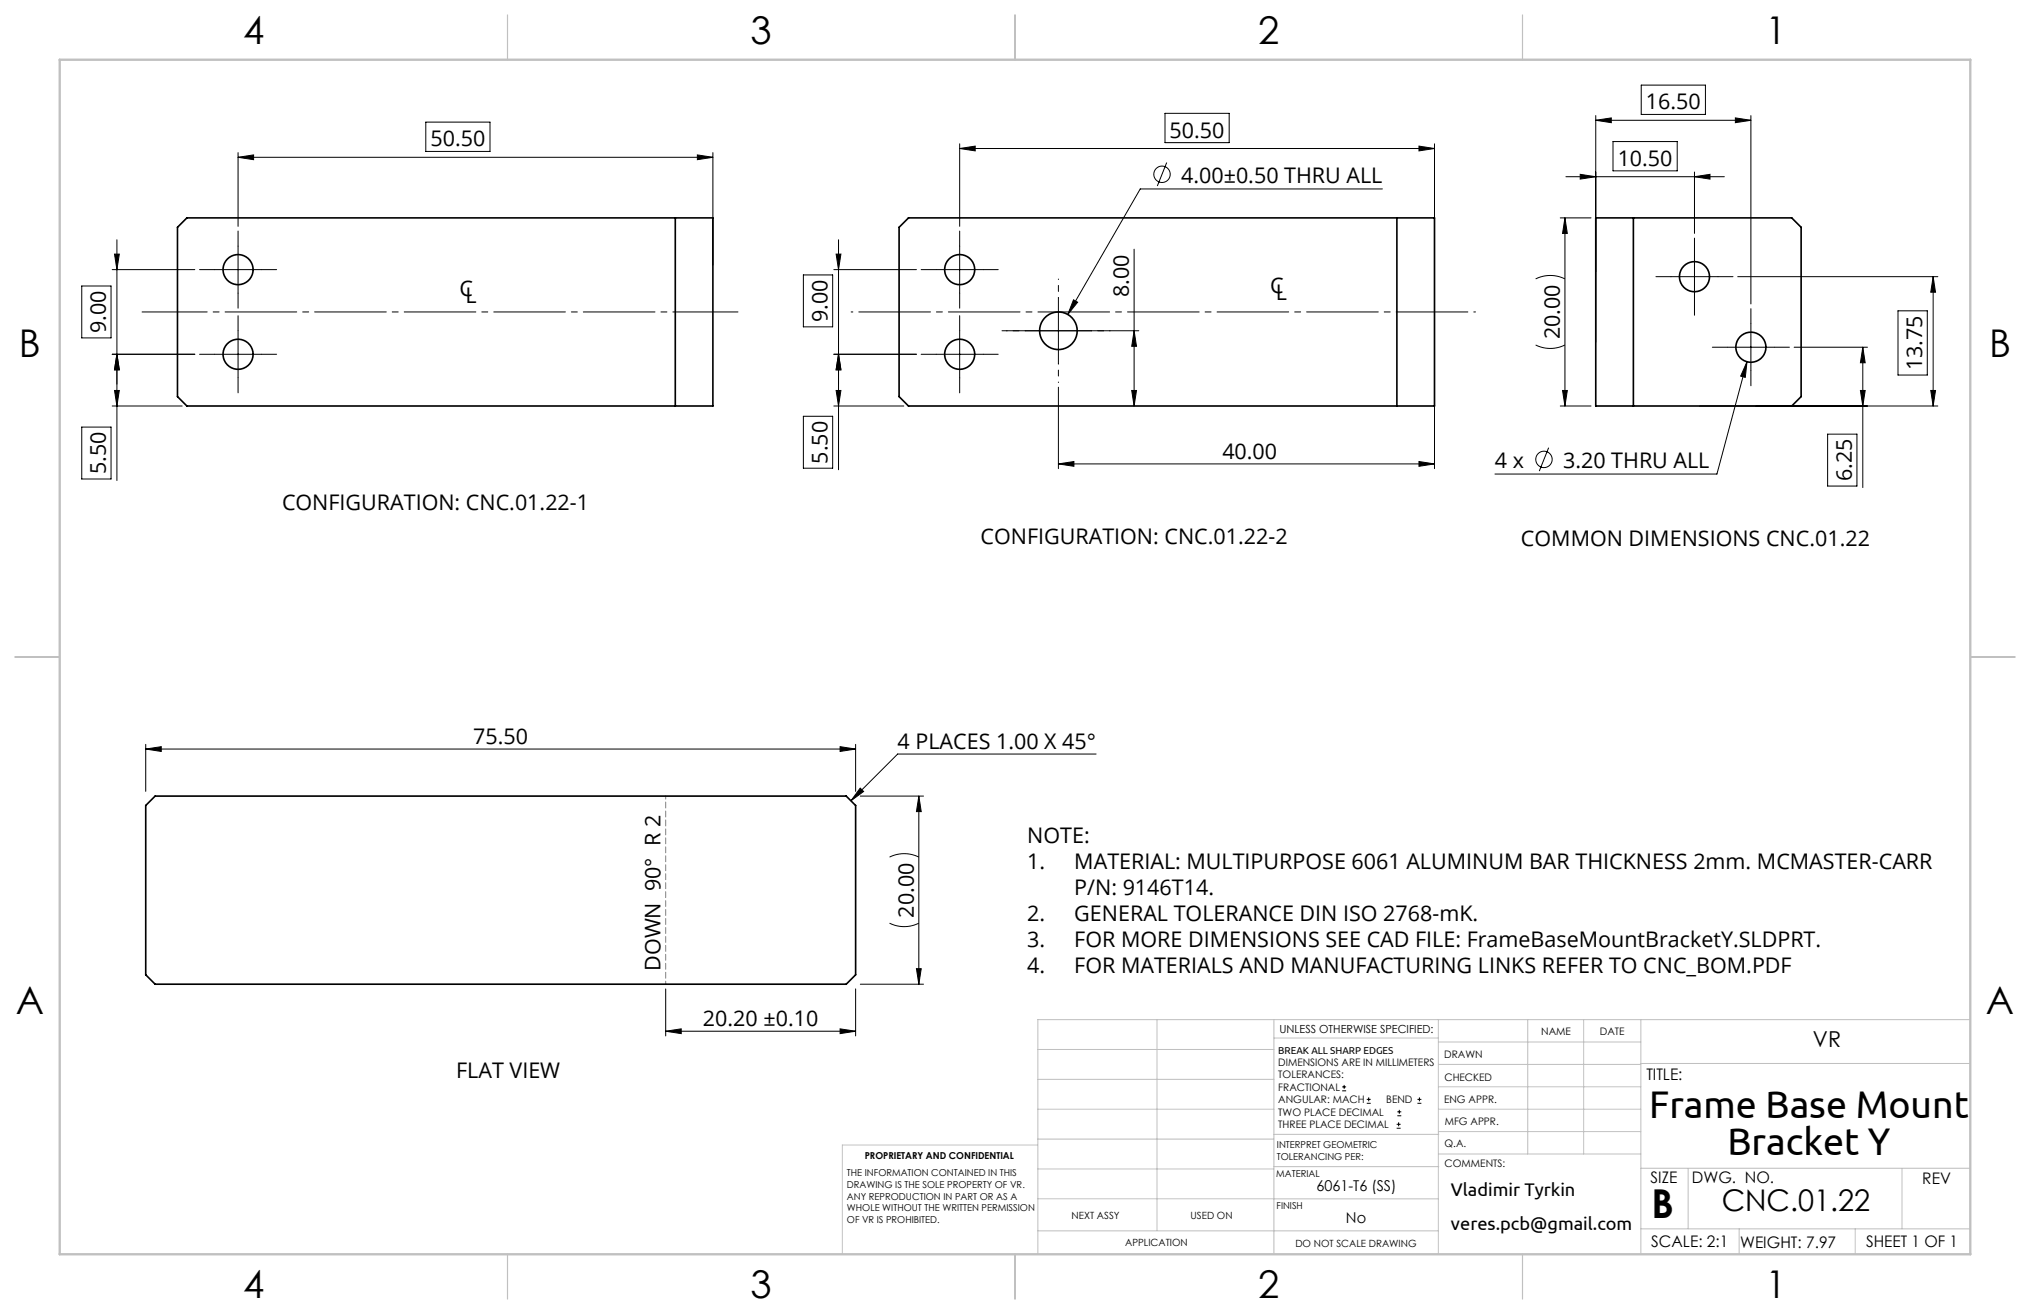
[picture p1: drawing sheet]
<svg xmlns="http://www.w3.org/2000/svg" width="432mm" height="279mm" viewBox="0 0 432 279" stroke-linecap="round" stroke-linejoin="round" font-family="sans-serif">
<g fill="none" stroke="#000" stroke-width=".21">
<path d="M349.1 18.1h13.7v6.2h-13.7zM50.6 33.4l3.3-.5v1.1zM50.6 32.4v15.7M50.6 33.4h101M90.6 26h13.6v6.2h-13.6zM148.3 32.9l3.3 .5-3.3 .6zM151.6 32.4v23.9M204.1 31.6l3.3-.5v1zM204.1 30.6v17.5M204.1 31.6h101M247.8 24.1h13.7v6.2h-13.7zM248.2 34.6l-2 5"/>
<path d="M301.8 31.1l3.3 .5-3.3 .5zM305.1 30.6v25.7M333.1 37.6h33.7M336.1 37.1l3.3 .5-3.3 .5zM339.4 25.6l3.3-.5v1zM339.4 24.6v48.2M339.4 25.6h33M343.1 30.1h13.7v6.2h-13.7zM360.4 37.6l3.3-.5v1zM360.4 36.6v13M369.1 25.1l3.3 .5-3.3 .5zM372.4 24.6v40"/>
<path d="M23.9 57.3h17.5M24.4 54h1l-.5 3.3zM24.9 51v51.2M45.6 57.3h10M50.6 52.3v10M170.9 58.5h6.2v11h-6.2zM177.4 57.3h17.5M177.9 54h1l-.5 3.3zM178.4 51v48.9M199.1 57.3h10M204.1 52.3v10M241.2 53v33.3"/>
<path d="M294 40.2h-51.5l-15.4 26.7M326.6 59.3a7 7 0 0 1 6.3 0M331.9 46.3h6.5M332.9 46.3v40M332.9 46.3l.5 3.3h-1zM355.4 58.8h10M360.4 53.8v10M369.6 58.8h42.6M411.2 58.8v27.5M411.2 58.8l.5 3.3h-1zM17.4 60.8h6.2v11.1h-6.2zM23.9 75.3h17.5"/>
<path d="M24.9 75.3l.5 3.3h-1zM45.6 75.3h10M50.6 70.3v10M177.4 75.3h17.5M178.4 75.3l.5 3.3h-1zM199.1 75.3h10M204.1 70.3v10M213.1 70.3h29.1M225.1 63.3v14M228.3 63.8l.9 .5-2.1 2.6zM241.2 70.3l.5 3.3h-1zM326.6 73.4a7 7 0 0 0 6.3 0"/>
<path d="M367.4 73.8h10M371.6 76.9l-.4 3.3-.9-.2zM371.6 76.9l-6.4 23.9h-47.2M372.4 68.8v10M381.6 73.8h15.6M396.2 73.8v29.9M396.2 73.8l.5 3.3h-1zM403.7 66.1h6.3v13.6h-6.3zM17.4 90.8h6.2v11.1h-6.2zM23.9 86.3h14.9M24.4 83h1l-.5 3.3zM170.9 88.5h6.2v11.1h-6.2z"/>
<path d="M177.4 86.3h14.8M177.9 83h1l-.5 3.3zM225.1 98.6l3.3-.5v1.1zM225.1 82.3v17.3M225.1 98.6h80M240.7 83h1l-.5 3.3zM301.8 98.1l3.3 .5-3.3 .6zM305.1 85.3v14.3M329.4 95.2l-2 5M331.9 86.3h6.5M332.4 83h1l-.5 3.3zM361.4 86.3h50.8"/>
<path d="M388.8 92.3h6.2v11.1h-6.2zM395.7 83h1l-.5 3.3zM410.7 83h1l-.5 3.3zM31 159.3l3.3-.5v1zM31 158.3v10M31 159.3h151M178.7 158.8l3.3 .5-3.3 .5zM182 158.3v10M183 167.6l.7 .7-2.7 2zM183 169.3h13.4M195.4 169.3v40M195.4 169.3l.6 3.3h-1.1z"/>
<path d="M233.1 160.3h-42.2l-9.9 10M189.2 196.3a7 7 0 0 0 6.2 0M189.2 182.3a7 7 0 0 1 6.2 0M141.6 219.3l3.3-.5v1zM141.6 210.3v10M141.6 219.3h40.4M178.7 218.8l3.3 .5-3.3 .5zM182 210.3v10M183 209.3h13.4M194.9 206h1.1l-.6 3.3zM285.5 231.9h.8M285.5 231.1h.8"/>
<path d="M285.9 230.7v.8M290.7 234.6h.9M290.7 233.8h.9M291.1 233.3v.9M297.1 239.9h.8M297.1 239.1h.8M297.2 237.3h.9M297.2 236.4h.9M297.5 238.6v.9M297.6 236v.8M301.5 234.6h.8M301.5 233.8h.8"/>
<path d="M301.9 233.3v.9"/>
<circle cx="247.2" cy="37.1" r="1.74"/>
<circle cx="328.4" cy="97.7" r="1.74"/>
</g>
<path d="M157 66.3h-126.8" fill="none" stroke="#000" stroke-width=".21" stroke-dasharray="15.2 1.3 1.3 1.3" stroke-dashoffset="1.4"/>
<g fill="none" stroke="#000" stroke-width=".21" stroke-dasharray="15.2 1.3 1.3 1.3">
<path d="M45.6 57.3h-3.2M50.6 52.3v-3.2M55.6 57.3h3.2M199.1 57.3h-3.2M204.1 52.3v-3.2M209.1 57.3h3.2M355.4 58.8h-3.2M360.4 53.8v-3.2M365.4 58.8h3.2M45.6 75.3h-3.2M50.6 62.3v3.2M50.6 70.3v-3.2"/>
<path d="M55.6 75.3h3.2M199.1 75.3h-3.2M204.1 70.3v-3.2M204.1 62.3v3.2M209.1 75.3h3.2M360.4 63.8v3.2M367.4 73.8h-3.2M372.4 68.8v-3.2M372.4 78.8v3.2M377.4 73.8h3.2M50.6 80.3v3.2M204.1 80.3v3.2"/>
</g>
<path d="M313.8 66.3h-132.7" fill="none" stroke="#000" stroke-width=".21" stroke-dasharray="15.2 1.3 1.3 1.3" stroke-dashoffset="-1.6"/>
<path d="M218.1 70.3h-4M225.1 63.3v-4M225.1 77.3v4M232.1 70.3h4" fill="none" stroke="#000" stroke-width=".21" stroke-dasharray="15.2 1.3 1.3 1.3" stroke-dashoffset="15.1"/>
<path d="M141.6 209.3v-40" fill="none" stroke="#808080" stroke-width=".21" stroke-dasharray="1.3 .6" stroke-dashoffset=".6"/>
<g fill="none" stroke="#c0c0c0" stroke-width=".21">
<path d="M246.1 216.8v44.9M271 216.8v49.9M305.9 216.8v49.9M325 216.8v28.6M336.9 216.8v28.6M349 216.8v49.9M419.1 216.8h-198.3v49.9M220.8 235.9h50.2M220.8 229.5h50.2M220.8 223.2h50.2M271 220.7h34.9M305.9 231.1h43.1"/>
<path d="M305.9 226.3h43.1M305.9 221.6h43.1M305.9 235.9h43.1M349 226.1h70.1M220.8 254.9h85.1M220.8 248.6h50.2M220.8 242.2h50.2M220.8 243.5h-41.6v23.2M271 248.1h35.1M271 241.2h35.1M305.9 240.6h43.1M306.1 245.4h42.9"/>
<path d="M349 248.4h70.1M359.1 248.4v12.9M404.6 248.4v12.9M220.8 261.7h85.1M349 261.3h70.1M369.9 261.3v5.4M394.6 261.3v5.4"/>
</g>
<path d="M107.9 3.2v9.5M215.9 3.2v9.5M323.8 3.2v9.5M3.2 139.7h9.5M419.1 139.7h9.5M107.9 266.7v9.5M215.9 266.7v9.5M323.8 266.7v9.5" fill="none" stroke="#c0c0c0" stroke-width=".25"/>
<path d="M12.7 12.7h406.4v254h-406.4z" fill="none" stroke="#c0c0c0" stroke-width=".5"/>
<g fill="#000">
<path d="M50.6 33.4l3.3-.5v1.1zM148.3 32.9l3.3 .5-3.3 .6zM204.1 31.6l3.3-.5v1zM301.8 31.1l3.3 .5-3.3 .5z"/>
<path d="M360.4 37.6l3.3-.5v1zM336.1 37.1l3.3 .5-3.3 .5zM369.1 25.1l3.3 .5-3.3 .5zM339.4 25.6l3.3-.5v1zM178.7 158.8l3.3 .5-3.3 .5zM31 159.3l3.3-.5v1z"/>
<path d="M24.9 75.3l.5 3.3h-1zM24.4 54h1l-.5 3.3zM178.4 75.3l.5 3.3h-1zM177.9 54h1l-.5 3.3z"/>
<path d="M24.9 75.3l.5 3.3h-1zM24.4 83h1l-.5 3.3zM241.2 70.3l.5 3.3h-1zM240.7 83h1l-.5 3.3zM178.4 75.3l.5 3.3h-1zM177.9 83h1l-.5 3.3zM332.9 46.3l.5 3.3h-1zM332.4 83h1l-.5 3.3zM396.2 73.8l.5 3.3h-1zM395.7 83h1l-.5 3.3zM411.2 58.8l.5 3.3h-1zM410.7 83h1l-.5 3.3zM195.4 169.3l.6 3.3h-1.1zM194.9 206h1.1l-.6 3.3z"/>
<path d="M228.3 63.8l-1.2 3.1 2.1-2.6zM371.6 76.9l-1.3 3.1 .9 .2zM183 167.6l.7 .7-2.7 2z"/>
<path d="M225.1 98.6l3.3-.5v1.1zM301.8 98.1l3.3 .5-3.3 .6zM141.6 219.3l3.3-.5v1zM178.7 218.8l3.3 .5-3.3 .5z"/>
</g>
<g fill="none" stroke="#000" stroke-width=".35">
<path d="M143.6 46.3h8v40h-8M143.6 46.3v40M143.6 46.3h-103.8l-2 2v36l2 2h103.8M297.1 46.3h8v40h-8M297.1 46.3h-103.9l-2 2v36l2 2h103.9M297.1 46.3v40M347.4 46.3h-8v40h8M347.4 46.3h33.7l2 2v36l-2 2h-33.7M347.4 46.3v40M33 169.3h147l2 2v36l-2 2h-147l-2-2v-36z"/>
<circle cx="50.6" cy="57.3" r="3.2"/>
<circle cx="204.1" cy="57.3" r="3.2"/>
<circle cx="360.4" cy="58.8" r="3.2"/>
<circle cx="50.6" cy="75.3" r="3.2"/>
<circle cx="204.1" cy="75.3" r="3.2"/>
<circle cx="225.1" cy="70.3" r="4"/>
<circle cx="372.4" cy="73.8" r="3.2"/>
</g>
<text font-size="8.5" x="351.3" y="259">B</text>
<g font-size="8.2">
<text x="350.8" y="237.7">Frame Base Mount</text>
<text x="367.4" y="245.6">Bracket Y</text>
</g>
<g font-size="8.1">
<text x="51.7" y="9.3">4</text>
<text x="159.7" y="9.3">3</text>
<text x="267.6" y="9.3">2</text>
<text x="375.6" y="9.3">1</text>
<text x="4" y="76">B</text>
<text x="423.1" y="76">B</text>
<text x="3.3" y="215.7">A</text>
<text x="422.4" y="215.7">A</text>
<text x="51.7" y="276">4</text>
<text x="159.7" y="276">3</text>
<text x="267.6" y="276">2</text>
<text x="375.6" y="276">1</text>
</g>
<text font-size="6.3" x="366.2" y="257.6">CNC.01.22</text>
<text font-size="4.7" x="385.6" y="222.6">VR</text>
<g font-size="4.6">
<text x="350.1" y="23.2">16.50</text>
<text x="248.8" y="29.2">50.50</text>
<text x="91.6" y="31.1">50.50</text>
<text x="344.1" y="35.2">10.50</text>
<text x="251.2" y="38.8">4.00±0.50 THRU ALL</text>
<text x="97.7" y="63">C</text>
<text x="99" y="64.5">L</text>
<text x="240.1" y="63.2" transform="rotate(-90 240.1 63.2)">8.00</text>
<text x="270.1" y="62.4">C</text>
<text x="271.4" y="63.9">L</text>
<text x="22.5" y="70.9" transform="rotate(-90 22.5 70.9)">9.00</text>
<text x="176" y="68.5" transform="rotate(-90 176 68.5)">9.00</text>
<text x="331.8" y="72.2" transform="rotate(-90 331.8 72.2)">20.00</text>
<text x="408.9" y="78.8" transform="rotate(-90 408.9 78.8)">13.75</text>
<text x="22.5" y="100.9" transform="rotate(-90 22.5 100.9)">5.50</text>
<text x="176" y="98.6" transform="rotate(-90 176 98.6)">5.50</text>
<text x="260" y="97.6">40.00</text>
<text x="318" y="99.5">4 x</text>
<text x="332.5" y="99.5">3.20 THRU ALL</text>
<text x="393.9" y="102.4" transform="rotate(-90 393.9 102.4)">6.25</text>
<text x="60" y="108.5">CONFIGURATION: CNC.01.22-1</text>
<text x="208.6" y="115.8">CONFIGURATION: CNC.01.22-2</text>
<text x="323.5" y="116.1">COMMON DIMENSIONS CNC.01.22</text>
<text x="100.7" y="158.2">75.50</text>
<text x="190.9" y="159.2">4 PLACES 1.00 X 45°</text>
<text x="218.5" y="179.3">NOTE:</text>
<text x="218.5" y="184.8">1.</text>
<text x="228.5" y="184.8">MATERIAL: MULTIPURPOSE 6061 ALUMINUM BAR THICKNESS 2mm. MCMASTER-CARR</text>
<text x="228.5" y="190.3">P/N: 9146T14.</text>
<text x="194.4" y="195.1" transform="rotate(-90 194.4 195.1)">20.00</text>
<text x="218.5" y="195.8">2.</text>
<text x="228.5" y="195.8">GENERAL TOLERANCE DIN ISO 2768-mK.</text>
<text x="218.5" y="201.3">3.</text>
<text x="228.5" y="201.3">FOR MORE DIMENSIONS SEE CAD FILE: FrameBaseMountBracketY.SLDPRT.</text>
<text x="140.5" y="206.4" transform="rotate(-90 140.5 206.4)">DOWN 90° R 2</text>
<text x="218.5" y="206.8">4.</text>
<text x="228.5" y="206.8">FOR MATERIALS AND MANUFACTURING LINKS REFER TO CNC_BOM.PDF</text>
<text x="149.5" y="218.2">20.20 ±0.10</text>
<text x="97" y="229.3">FLAT VIEW</text>
</g>
<g font-size="3.9">
<text x="308.6" y="254.3">Vladimir Tyrkin</text>
<text x="308.6" y="261.6">veres.pcb@gmail.com</text>
</g>
<g font-size="3.4">
<text x="350.2" y="229.5">TITLE:</text>
<text x="351.1" y="251.6">SIZE</text>
<text x="359.9" y="251.6">DWG. NO.</text>
<text x="408.9" y="251.7">REV</text>
<text x="351.2" y="265.2">SCALE: 2:1</text>
<text x="370.1" y="265.3">WEIGHT: 7.97</text>
<text x="396.9" y="265.2">SHEET 1 OF 1</text>
</g>
<g font-size="3.2">
<text x="280" y="253.3">6061-T6 (SS)</text>
<text x="286.3" y="260.1">No</text>
</g>
<text font-size="2.4" x="272.2" y="219.7">UNLESS OTHERWISE SPECIFIED:</text>
<g font-size="2.2">
<text x="327.8" y="220.1">NAME</text>
<text x="340.3" y="220.2">DATE</text>
<text x="271.9" y="226.6">DIMENSIONS ARE IN MILLIMETERS</text>
<text x="307.2" y="224.9">DRAWN</text>
<text x="271.9" y="229.3">TOLERANCES:</text>
<text x="271.9" y="231.9">FRACTIONAL</text>
<text x="307.3" y="229.8">CHECKED</text>
<text x="271.9" y="234.6">ANGULAR: MACH</text>
<text x="271.9" y="237.2">TWO PLACE DECIMAL</text>
<text x="271.9" y="239.9">THREE PLACE DECIMAL</text>
<text x="294.9" y="234.6">BEND</text>
<text x="307.2" y="234.5">ENG APPR.</text>
<text x="307.3" y="239.2">MFG APPR.</text>
<text x="307.3" y="243.9">Q.A.</text>
<text x="307.3" y="248.1">COMMENTS:</text>
</g>
<g font-size="2.1">
<text x="271.9" y="224.1">BREAK ALL SHARP EDGES</text>
<text x="227.9" y="259.2">NEXT ASSY</text>
<text x="253.3" y="259.2">USED ON</text>
<text x="239.3" y="265">APPLICATION</text>
<text x="275.5" y="265.1">DO NOT SCALE DRAWING</text>
</g>
<g font-size="2">
<text x="271.6" y="244.1">INTERPRET GEOMETRIC</text>
<text x="180.2" y="250">THE INFORMATION CONTAINED IN THIS</text>
<text x="183.9" y="246.4">PROPRIETARY AND CONFIDENTIAL</text>
<text x="271.5" y="250.2">MATERIAL</text>
<text x="271.6" y="246.6">TOLERANCING PER:</text>
<text x="180.2" y="252.5">DRAWING IS THE SOLE PROPERTY OF VR.</text>
<text x="180.2" y="255.1">ANY REPRODUCTION IN PART OR AS A</text>
<text x="180.2" y="257.6">WHOLE WITHOUT THE WRITTEN PERMISSION</text>
<text x="271.5" y="257">FINISH</text>
<text x="180.2" y="260.1">OF VR IS PROHIBITED.</text>
</g>
</svg>
